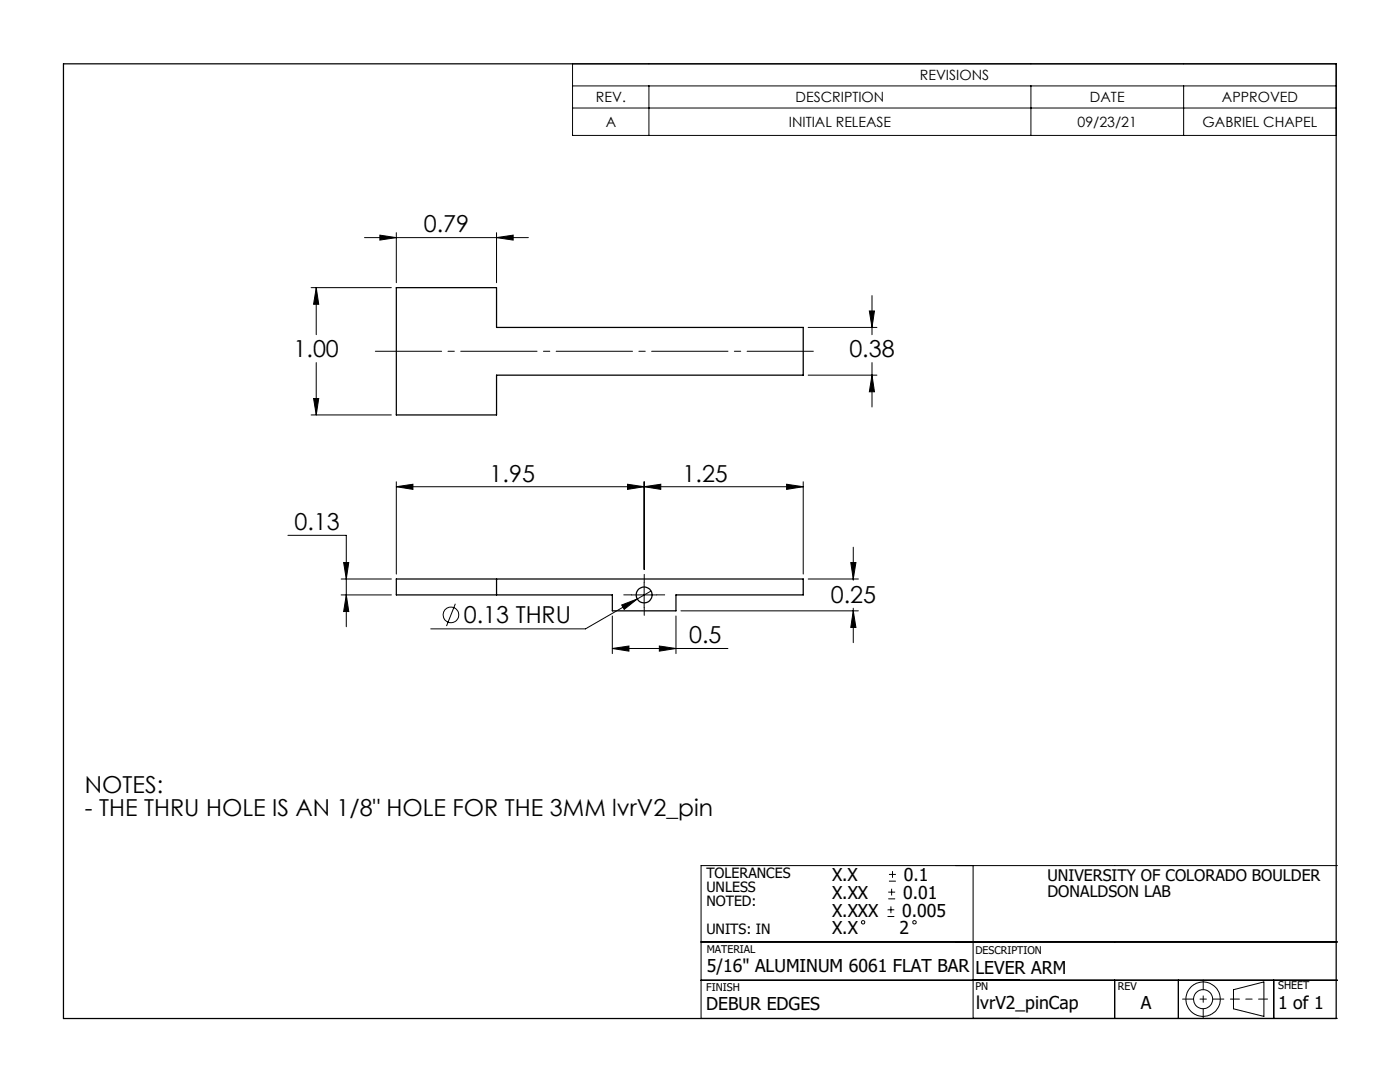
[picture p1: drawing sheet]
<svg xmlns="http://www.w3.org/2000/svg" width="279mm" height="216mm" viewBox="0 0 279 216" stroke-linecap="round" stroke-linejoin="round" font-family="sans-serif">
<g fill="none" stroke="#000" stroke-width=".2">
<path d="M114.3 12.7h152.4v14.3h-152.4zM114.3 17.1h152.4M129.5 17.1v9.9M205.7 17.1v9.9M236.2 17.1v9.9M114.3 21.6h152.4M62.1 57.4h16M63.1 57.4v9.4M63.1 57.4l.5 3.3h-1zM72.7 47.4h32.7M75.8 46.9l3.3 .5-3.3 .5zM79.1 46.4v10"/>
<path d="M99.1 47.4l3.3-.5v1zM99.1 46.4v10M174 59v7.8M62.6 79.5h1l-.5 3.3zM63.1 72.4v10.4M161.3 74.9h13.7M161.3 65.3h13.7M173.5 62.1h1l-.5 3.2zM174 74.9l.5 3.3h-1zM174 72.4v8.8M62.1 82.8h16M79.1 97.1l3.3-.5v1z"/>
<path d="M79.1 96.1v18.4M79.1 97.1h81.2M125.2 96.6l3.4 .5-3.4 .5zM128.6 97.1l3.3-.5v1zM128.6 96.1v17.5M157 96.6l3.3 .5-3.3 .5zM160.3 96.1v18.4M57.5 106.8h11.6v18.3M68.1 118.7h10M68.1 115.5h10M68.6 112.3h1l-.5 3.2zM69.1 118.7l.5 3.3h-1z"/>
<path d="M126 118.7h5.1M128.6 116.2v5M129.9 117.9l-13.1 7.6h-30.8M161.3 115.5h10M169.8 112.3h1l-.5 3.2zM170.3 109.2v6.6M90.9 120.5l-1.8 4.4M122.2 129.4l3.3-.5v1zM122.2 122.9v7.5M122.2 129.4h23.1M124.1 120.7l3.1-1.2-2.6 2.1zM131.6 128.9l3.3 .5-3.3 .5z"/>
<path d="M134.9 122.9v7.5M135.9 121.9h35.4M170.3 121.9l.5 3.3h-1zM170.3 121.4v6.8M177.3 179.4h1.3M177.3 178h1.3M177.4 175.8h1.4M177.4 174.5h1.4M177.9 177.3v1.4M178.1 173.8v1.4M194.2 172.7v30.5M266.9 172.7h-127v30.5h127"/>
<path d="M139.9 195.6h127M139.9 188h127M177.1 182.9h1.4M177.1 181.5h1.4M177.8 180.9v1.3M222.5 195.6v7.6M235.2 195.6v7.6M246.2 197.5l6-1.6v6.9l-6-1.5zM254.2 195.6v7.6"/>
<circle cx="90" cy="122.7" r="1.55"/>
<circle cx="172.3" cy="184" r=".34"/>
<circle cx="182.5" cy="184" r=".34"/>
<circle cx="240.1" cy="199.4" r="3.4"/>
<circle cx="240.1" cy="199.4" r="1.91"/>
</g>
<path d="M236 199.4h8.2" fill="none" stroke="#000" stroke-width=".2" stroke-dasharray="15.2 1.3 1.3 1.3" stroke-dashoffset="13"/>
<path d="M240.1 195.5v7.7" fill="none" stroke="#000" stroke-width=".2" stroke-dasharray="15.2 1.3 1.3 1.3" stroke-dashoffset="13.3"/>
<path d="M245.6 199.4h7.4" fill="none" stroke="#000" stroke-width=".2" stroke-dasharray="15.2 1.3 1.3 1.3" stroke-dashoffset="13.4"/>
<g fill="none" stroke="#000" stroke-width=".25">
<path d="M12.7 12.7h254v190.5h-254zM79.1 57.4h20v7.9h61.2v9.6h-61.2v7.9h-20zM79.1 115.5h81.2v3.2h-25.4v3.2h-12.7v-3.2h-43.1zM99.1 115.5v3.2"/>
<circle cx="128.6" cy="118.7" r="1.59"/>
</g>
<path d="M126.1 118.7h-1.6M128.6 116.2v-1.6M131.1 118.7h1.6M128.6 121.2v1.6" fill="none" stroke="#000" stroke-width=".2" stroke-dasharray="15.2 1.3 1.3 1.3"/>
<path d="M74.9 70.1h87.4" fill="none" stroke="#000" stroke-width=".2" stroke-dasharray="15.2 1.3 1.3 1.3" stroke-dashoffset="2"/>
<g fill="#000">
<path d="M99.1 47.4l3.3-.5v1zM75.8 46.9l3.3 .5-3.3 .5z"/>
<path d="M68.6 112.3h1l-.5 3.2zM69.1 118.7l.5 3.3h-1zM170.3 121.9l.5 3.3h-1zM169.8 112.3h1l-.5 3.2zM124.1 120.7l.5 .9 2.6-2.1zM79.1 97.1l3.3-.5v1zM125.2 96.6l3.4 .5-3.4 .5zM128.6 97.1l3.3-.5v1zM157 96.6l3.3 .5-3.3 .5zM122.2 129.4l3.3-.5v1zM131.6 128.9l3.3 .5-3.3 .5zM62.6 79.5h1l-.5 3.3zM63.1 57.4l.5 3.3h-1zM174 74.9l.5 3.3h-1zM173.5 62.1h1l-.5 3.2z"/>
</g>
<g font-size="4.7">
<text x="84.6" y="46.4">0.79</text>
<text x="58.6" y="71.3">1.00</text>
<text x="169.5" y="71.3">0.38</text>
<text x="97.7" y="96.1">1.95</text>
<text x="136.2" y="96.1">1.25</text>
<text x="58.8" y="105.8">0.13</text>
<text x="92.6" y="124.4">0.13 THRU</text>
<text x="165.8" y="120.3">0.25</text>
<text x="137.5" y="128.4">0.5</text>
<text x="17" y="158.3">NOTES:</text>
<text x="17" y="162.8">- THE THRU HOLE IS AN 1/8&quot; HOLE FOR THE 3MM lvrV2_pin</text>
</g>
<g font-size="3.5">
<text x="166.1" y="175.8">X.X</text>
<text x="166.1" y="179.4">X.XX</text>
<text x="180.2" y="179.4">0.01</text>
<text x="180.4" y="175.8">0.1</text>
<text x="166.1" y="182.9">X.XXX</text>
<text x="180.1" y="182.9">0.005</text>
<text x="166.1" y="186.4">X.X</text>
<text x="179.5" y="186.4">2</text>
<text x="141" y="193.9">5/16&quot; ALUMINUM 6061 FLAT BAR</text>
<text x="194.7" y="194.3">LEVER ARM</text>
<text x="140.9" y="201.6">DEBUR EDGES</text>
<text x="194.8" y="201.4">lvrV2_pinCap</text>
<text x="227.7" y="201.4">A</text>
<text x="255.1" y="201.3">1 of 1</text>
</g>
<g font-size="3.2">
<text x="209.1" y="175.7">UNIVERSITY OF COLORADO BOULDER</text>
<text x="209.1" y="178.9">DONALDSON LAB</text>
</g>
<g font-size="2.8">
<text x="183.6" y="16">REVISIONS</text>
<text x="118.9" y="20.4">REV.</text>
<text x="158.8" y="20.4">DESCRIPTION</text>
<text x="217.5" y="20.4">DATE</text>
<text x="243.9" y="20.4">APPROVED</text>
<text x="120.9" y="25.3">A</text>
<text x="157.4" y="25.3">INITIAL RELEASE</text>
<text x="215.1" y="25.3">09/23/21</text>
<text x="240" y="25.3">GABRIEL CHAPEL</text>
<text x="141" y="175.1">TOLERANCES</text>
<text x="141" y="178">UNLESS</text>
<text x="141" y="180.8">NOTED:</text>
<text x="141" y="186.4">UNITS: IN</text>
</g>
<g font-size="2.1">
<text x="141" y="190.1">MATERIAL</text>
<text x="194.7" y="190.3">DESCRIPTION</text>
<text x="140.9" y="197.7">FINISH</text>
<text x="194.7" y="197.4">PN</text>
<text x="223.1" y="197.4">REV</text>
<text x="255.1" y="197.4">SHEET</text>
</g>
</svg>
